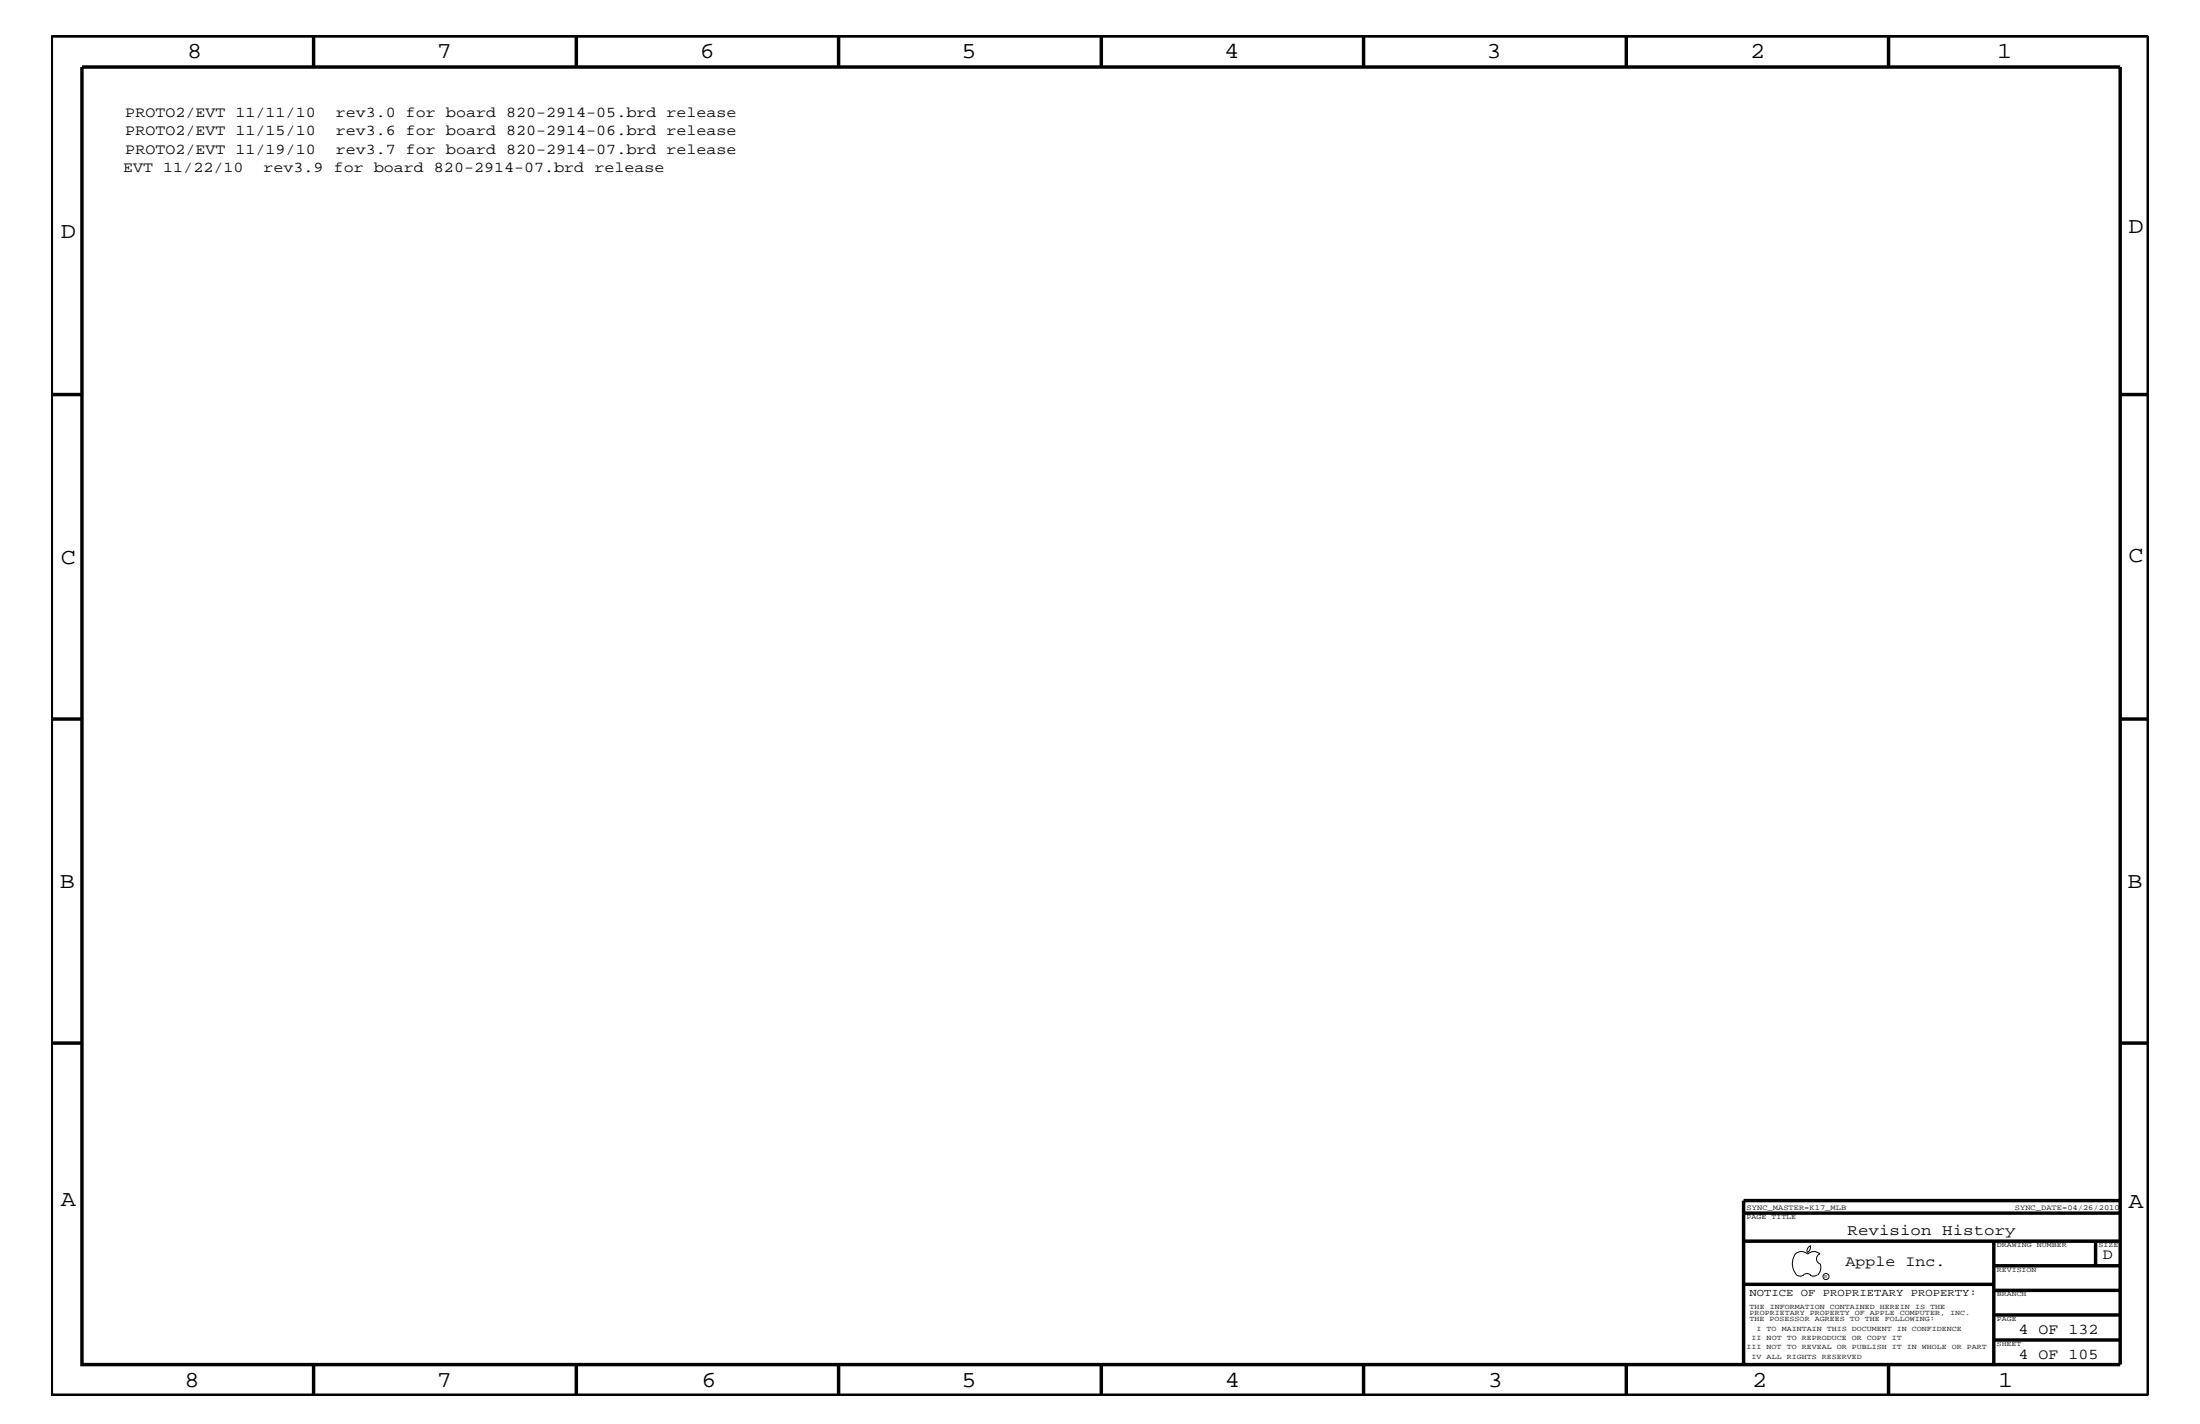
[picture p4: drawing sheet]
<svg xmlns="http://www.w3.org/2000/svg" width="432mm" height="279mm" viewBox="0 0 432 279" stroke-linecap="round" stroke-linejoin="round" font-family="sans-serif">
<g fill="none" stroke="#000" stroke-width=".68" stroke-linecap="butt">
<path d="M10.1 7.1h411.5v266.7h-411.5zM16.1 13.2h400v254.5h-400zM61.6 7.1v6.1M113.1 7.1v6.1M164.6 7.1v6.1M216.2 7.1v6.1M267.6 7.1v6.1M319.2 7.1v6.1M370.7 7.1v6.1M10.1 77.4h6M416.1 77.4h5.5M10.1 141.1h6"/>
<path d="M416.1 141.1h5.5M10.1 204.7h6M416.1 204.7h5.5M342.2 238h73.9M416.1 235.6h-73.9v32.1M342.2 243.5h73.9M342.2 252h49.1M391.3 243.5v24.2M391.3 258h24.8M391.3 253.2h24.8M391.3 248.4h24.8M411.3 243.5v4.9"/>
<path d="M61.6 267.7v6.1M113.1 267.7v6.1M164.6 267.7v6.1M216.2 268v5.8M267.6 267.7v6.1M319.2 267.7v6.1M370.7 267.7v6.1M391.3 262.9h24.8"/>
</g>
<g fill="none" stroke="#000" stroke-width=".2">
<path d="M352.3 246.1a1.69 1.69 0 0 1 2.5 0M352.4 246a3.3 3.3 0 0 0 .2 4.1M352.6 250.2l.7 .2 .7-.2M354 250.2l.7-.3 .7 .3M354.8 246.1a1.69 1.69 0 0 1 2.4 0M355.2 250.2l.7 .2 .7-.2M355.3 244.4v.3a1.18 1.18 0 0 1-.6 1.1M355.4 244.4a.99 .99 0 0 0-.6 1.4M357.2 246a1.04 1.04 0 0 0-.7 1 1.04 1.04 0 0 0 .7 1M357.3 248l.1 .7a2.11 2.11 0 0 1-.6 1.5"/>
<circle cx="358.4" cy="250.5" r=".59"/>
</g>
<g font-size="4.5">
<text x="36.7" y="11.5">8</text>
<text x="85.8" y="11.5">7</text>
<text x="137.3" y="11.5">6</text>
<text x="188.7" y="11.5">5</text>
<text x="240.3" y="11.5">4</text>
<text x="291.8" y="11.5">3</text>
<text x="343.5" y="11.5">2</text>
<text x="392" y="11.5">1</text>
<text x="11.9" y="46.8">D</text>
<text x="417.7" y="45.7">D</text>
<text x="11.9" y="110.6">C</text>
<text x="417.7" y="110.3">C</text>
<text x="11.8" y="174.3">B</text>
<text x="417.6" y="174.2">B</text>
<text x="11.9" y="236.7">A</text>
<text x="417.7" y="237.1">A</text>
<text x="36.2" y="272.1">8</text>
<text x="85.8" y="272.1">7</text>
<text x="137.7" y="272.1">6</text>
<text x="188.7" y="272.1">5</text>
<text x="240.4" y="272.1">4</text>
<text x="292" y="272.1">3</text>
<text x="343.9" y="272.1">2</text>
<text x="392.2" y="272.1">1</text>
</g>
<g font-size="3">
<text x="24.6" y="22.9">PROTO2/EVT 11/11/10</text>
<text x="65.9" y="22.9">rev3.0 for board 820-2914-05.brd release</text>
<text x="24.6" y="26.5">PROTO2/EVT 11/15/10</text>
<text x="65.9" y="26.5">rev3.6 for board 820-2914-06.brd release</text>
<text x="24.2" y="33.7">EVT 11/22/10</text>
<text x="24.6" y="30.2">PROTO2/EVT 11/19/10</text>
<text x="51.7" y="33.7">rev3.9 for board 820-2914-07.brd release</text>
<text x="65.9" y="30.2">rev3.7 for board 820-2914-07.brd release</text>
<text x="362.6" y="242.3">Revision History</text>
<text x="362.2" y="248.4">Apple Inc.</text>
<text x="412.7" y="247.1">D</text>
<text x="396.2" y="261.6">4 OF 132</text>
<text x="396.2" y="266.6">4 OF 105</text>
</g>
<text font-size="2.1" x="343.4" y="254.4">NOTICE OF PROPRIETARY PROPERTY:</text>
<g font-size="1.5">
<text x="342.8" y="237.4">SYNC_MASTER=K17_MLB</text>
<text x="395.5" y="237.4">SYNC_DATE=04/26/2010</text>
</g>
<g font-size="1.4">
<text x="342.8" y="239.2">PAGE TITLE</text>
<text x="391.9" y="244.7">DRAWING NUMBER</text>
<text x="411.9" y="244.7">SIZE</text>
<text x="391.9" y="249.5">REVISION</text>
<text x="343.4" y="256.8">THE INFORMATION CONTAINED HEREIN IS THE</text>
<text x="391.9" y="254.4">BRANCH</text>
<text x="343.4" y="259.3">THE POSESSOR AGREES TO THE FOLLOWING:</text>
<text x="343.4" y="258">PROPRIETARY PROPERTY OF APPLE COMPUTER, INC.</text>
<text x="343.8" y="262.9">II NOT TO REPRODUCE OR COPY IT</text>
<text x="344.8" y="261.1">I TO MAINTAIN THIS DOCUMENT IN CONFIDENCE</text>
<text x="391.9" y="259.3">PAGE</text>
<text x="342.8" y="264.7">III NOT TO REVEAL OR PUBLISH IT IN WHOLE OR PART</text>
<text x="343.8" y="266.6">IV ALL RIGHTS RESERVED</text>
<text x="391.9" y="264.1">SHEET</text>
</g>
<text font-size="1" x="358.1" y="250.7">R</text>
</svg>
